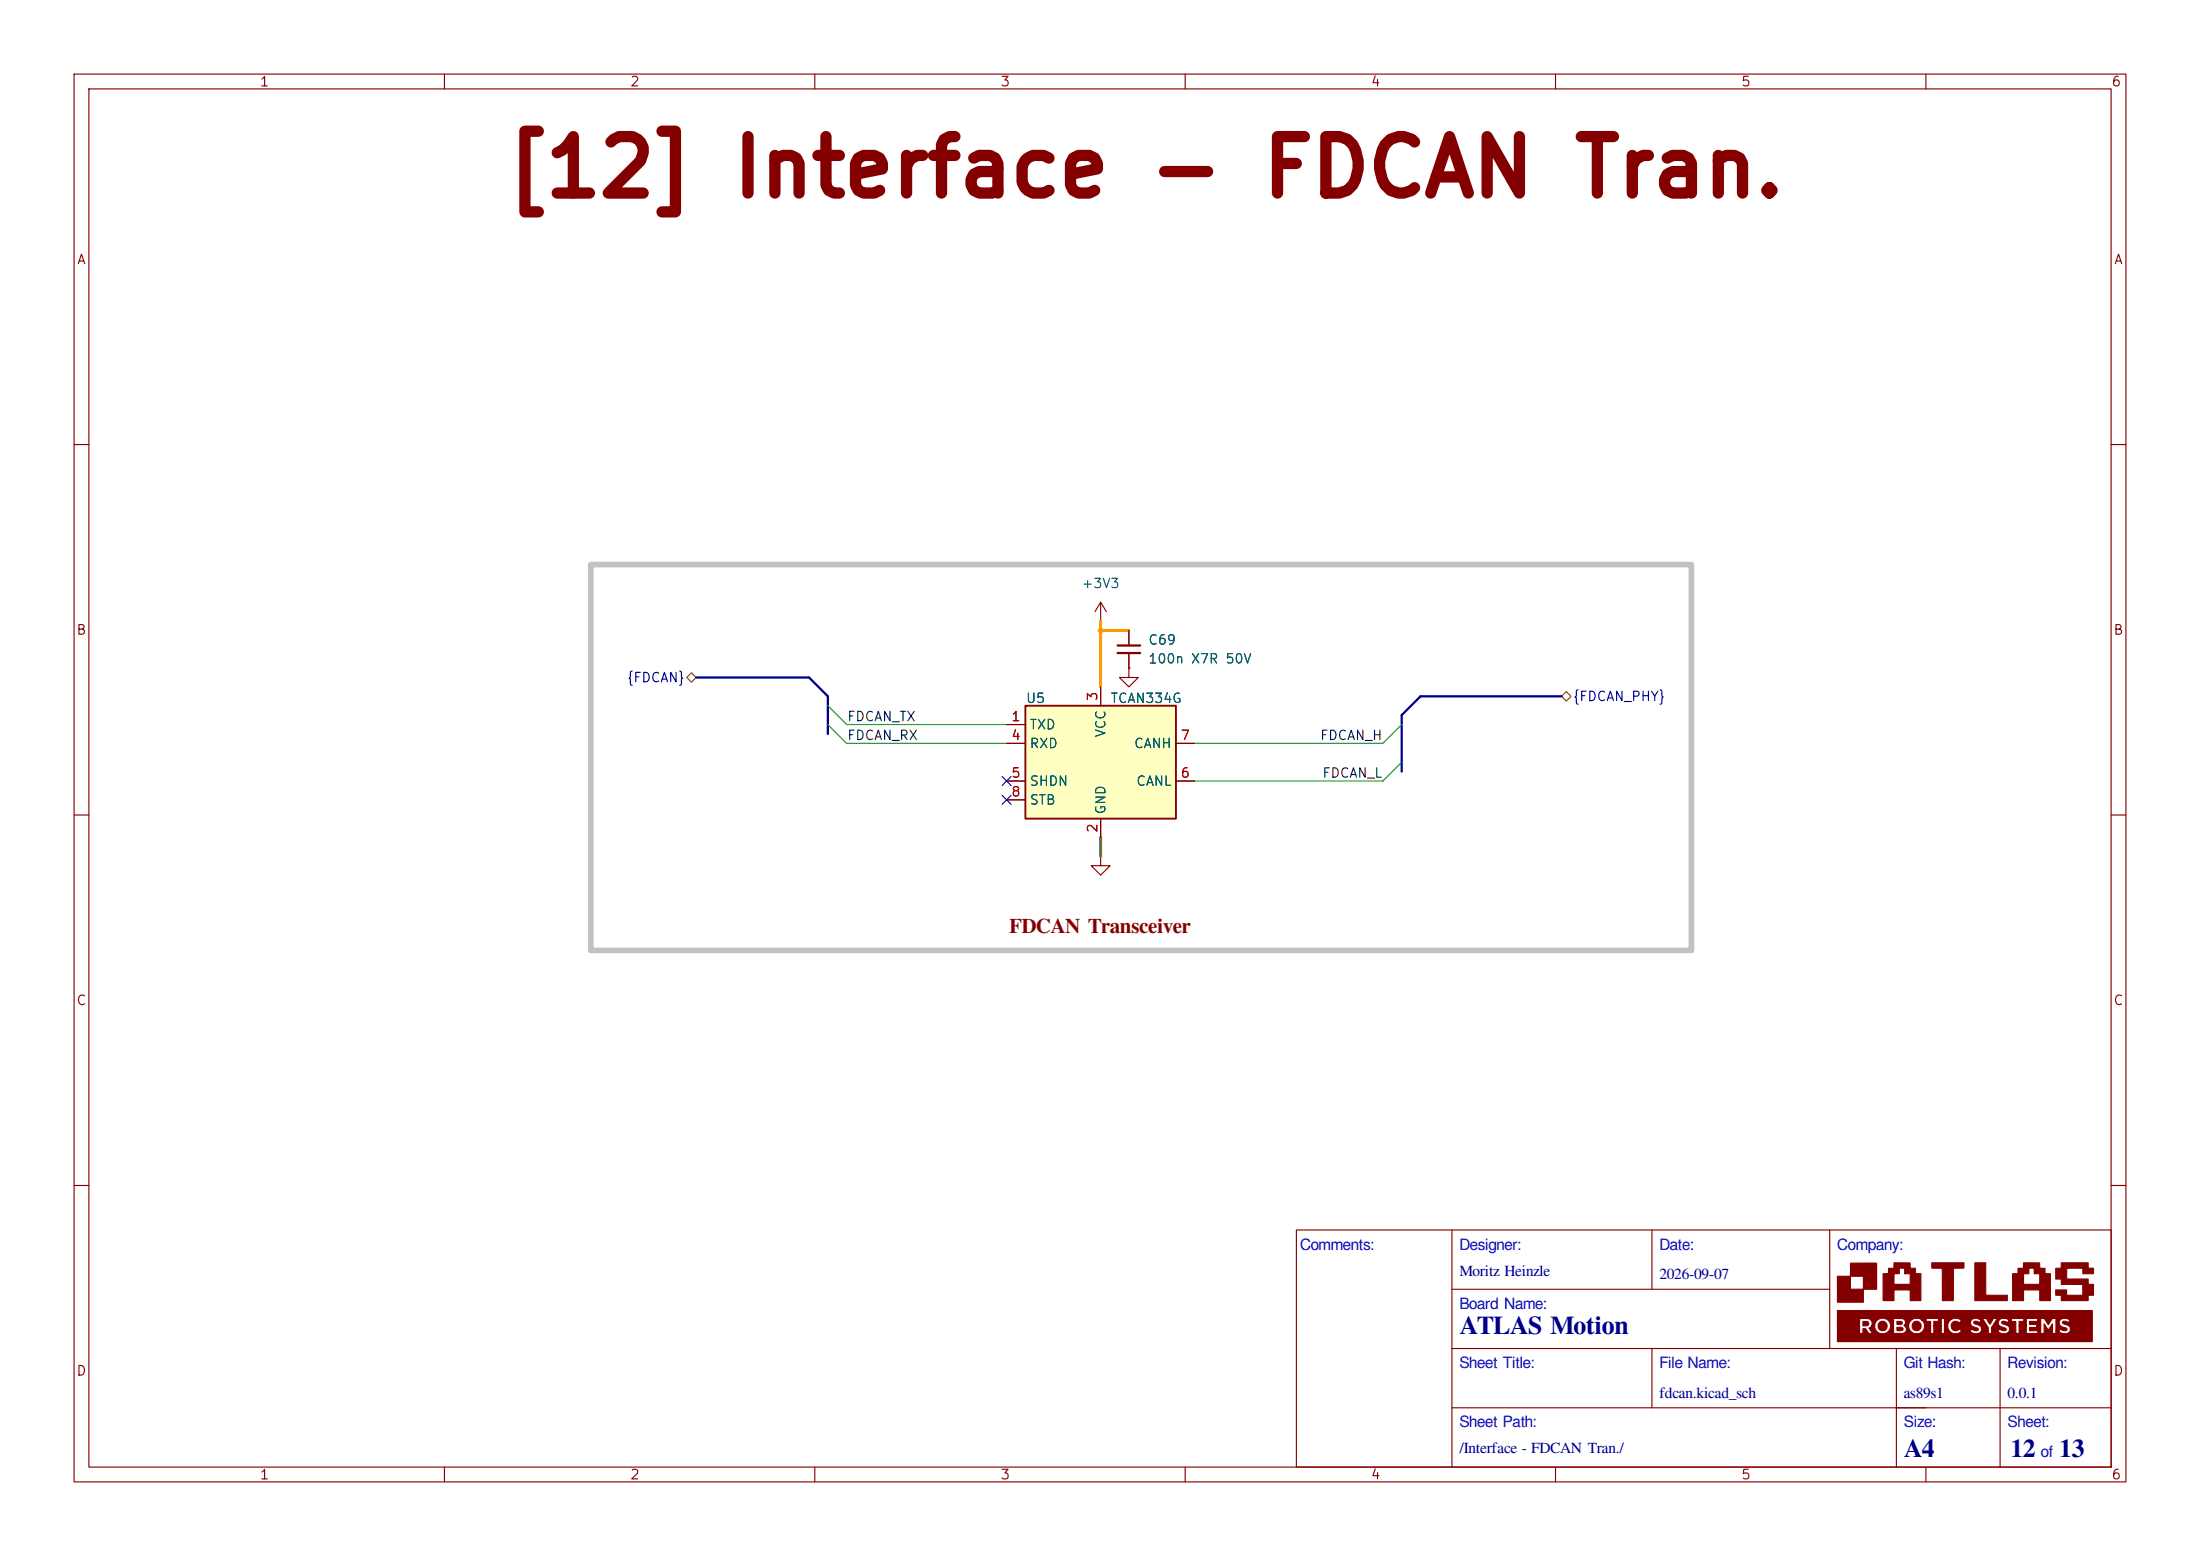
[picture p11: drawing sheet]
<svg xmlns="http://www.w3.org/2000/svg" width="297mm" height="210mm" viewBox="0 0 297 210" stroke-linecap="round" stroke-linejoin="round" font-family="sans-serif">
<g fill="none" stroke="#840000" stroke-width=".15">
<path d="M10 10h277v190h-277zM12 12h273v186h-273zM60 10v2M110 10v2M160 10v2M210 10v2M260 10v2M10 60h2M285 60h2M148.6 83.8h.1M148.6 81.3l-.8 1.3M148.6 81.3l.8 1.3"/>
<path d="M148.6 81.3v2.5M10 110h2M148.6 115.6v1.2h1.3l-1.3 1.3-1.3-1.3h1.3M148.6 115.6h.1M285 110h2M10 160h2M175 166h110v32h-110zM196 174h51M196 166v32M223 166v8M247 166v16M285 160h2"/>
<path d="M60 198v2M110 198v2M160 198v2M196 190h89M196 182h89M210 198v2M223 182v8M256 182v16M260 198v2M270 182v16"/>
</g>
<g fill="#840000" stroke="#840000" stroke-width=".15">
<path d="M248.1 176.9h34.4v4.2h-34.4v-1.9h2.9l.1 .8h.4v-.7h.3l.5 .7h.2h.3l-.5-.7 .4-.4h.4v.2a1.08 1.08 0 0 0 1.1 .9 1.08 1.08 0 0 0 1-1h.4v1h.9a.59 .59 0 0 0 .8-.3 .59 .59 0 0 0-.2-.7v-.1h.6a1.07 1.07 0 0 0 1.4 1.1 1.07 1.07 0 0 0 .3-1.9h.6v.3h.6v1.6h.5v-1h1v1h.4v-1h.4a1.07 1.07 0 0 0 .7 1 1.07 1.07 0 0 0 1.2-.3h1.1l.1 .1a1.04 1.04 0 0 0 1.5-.2 .6 .6 0 0 0-.6-.8l-.4-.2v-.1a.54 .54 0 0 1 .7 0l.3-.3-.4-.2h.6l.3 .6a1.37 1.37 0 0 1 .4 1.4h.5v-.3h.8a1 1 0 0 0 1.6-.2 .68 .68 0 0 0-.8-.8l-.2-.1v-.2l.2-.1 .5 .2 .2-.4h.3v.2l.6 .1v1.6h.5v-1h1v1h1.5v-.4h-1.1v-.4h1v-.2h.5v1h.5v-1.3l.5 .8 .6-.8v1.3h.5v-.3h.3a.95 .95 0 0 0 1.6-.2 .72 .72 0 0 0-.8-.8l-.3-.2a.54 .54 0 0 1 .8 0l.3-.3a.85 .85 0 0 0-1.5 .3 .84 .84 0 0 0 .9 .7l.2 .2a.64 .64 0 0 1-.9 0l-.3 .3h-.3v-1.8h-.5l-.6 .9-.5-.9h-.5v1.1h-.5v-.2h-1v-.4h1.1v-.5h-1.5v1.1h-1v-.6h.6v-.5h-1.7v.2h-.3l-.3-.1a.68 .68 0 0 0-.9 .1 .68 .68 0 0 0 0 .9l.5 .2a.27 .27 0 0 1 .2 0 .27 .27 0 0 1 .1 .3 .92 .92 0 0 1-.8-.1l-.3 .3h-.8v-.5l.7-1.2-.5-.1-.5 .8-.4-.8h-1.3a.64 .64 0 0 0-.9 .5 .64 .64 0 0 0 .7 .8l.4 .2a.39 .39 0 0 1-.3 .2 .39 .39 0 0 1-.4-.1l-.2-.1-.3 .3h-1.1l-.3-.3a.63 .63 0 0 1-.9 0 .63 .63 0 0 1 0-.9 .63 .63 0 0 1 .9 0l.3-.3a1.09 1.09 0 0 0-1.2-.2 1.09 1.09 0 0 0-.7 1h-.4v-1.1h-.4v1.1h-1v-.6h.6v-.5h-1.7v.2h-.6a1.08 1.08 0 0 0-1.7 .8h-.6l.1-.2a.64 .64 0 0 0-.2-.6 .64 .64 0 0 0-.7-.1l-.7-.1v1.1h-.4a1.08 1.08 0 0 0-1-1.1 1.08 1.08 0 0 0-1.1 1h-.4v-.1a.77 .77 0 0 0-1-.9l-.7 .1v1.2h-2.9z"/>
<path d="M248.1 172.3h1.7v-1.8h3.5v3.5h-1.7v1.8h-3.5v-2.7h1.7v.9h1.8v-1.7h-1.8v.8h-1.7z"/>
<path d="M254.2 171.9h1.5v1.4h2.2v-1.4h-.8v-.7h-.7v.7h-1.5l.1-.7h.7v-.8l2.2 .1v.7h.7v.7h.7v3.6h-1.4v-1.4h-2.2v1.4h-1.5z"/>
<path d="M260.8 170.4h4.3v.7l-1.4 .1v4.3h-1.5v-4.3h-1.4z"/>
<path d="M266.6 170.4h1.5v4.4h2.9v.7h-4.4z"/>
<path d="M271.7 171.9h1.5v1.4h2.2v-1.4h-.8v-.7h-.7v.7h-1.5v-.7h.8v-.8l2.2 .1v.7h.7v.7h.7v3.6h-1.4v-1.4h-2.2v1.4h-1.5z"/>
<path d="M277.5 171.2h.8v-.8h3.6v.8h.7v.7h-1.4v-.7h-2.2v1.4h2.9v.7h.7v1.5h-.7v.7h-3.6v-.7h-.8v-.7h1.5v.7h2.2v-1.4l-2.9-.1v-.7h-.8z"/>
<path d="M251.5 178.4h.5a.31 .31 0 0 1 .3 .4 .31 .31 0 0 1-.5 .1l-.3 .1z"/>
<path d="M256.1 179.1h.3a.38 .38 0 0 1 .5 .4l-.2 .1h-.6z"/>
<path d="M256.1 178.4h.6l.1 .1v.1l-.1 .1-.6 .1z"/>
<circle cx="254.2" cy="179" r=".63"/>
<circle cx="258.8" cy="179" r=".63"/>
</g>
<path d="M138.4 95.3h20.3v15.2h-20.3z" fill="#ffffc2"/>
<path d="M138.4 95.3h20.3v15.2h-20.3z" fill="none" stroke="#840000" stroke-width=".25"/>
<path d="M135.9 97.8h2.5M148.6 92.7v2.6M152.4 90.2v1.2h1.3l-1.3 1.3-1.3-1.3h1.3M152.4 90.2h.1M152.4 85.1v2M152.4 88.1v2.1M135.9 100.3h2.5M135.9 105.4h2.5M135.9 108h2.5M148.6 110.5v2.5M158.7 100.3h2.6M158.7 105.4h2.6" fill="none" stroke="#840000" stroke-width=".15"/>
<path d="M150.9 87.1h3M150.9 88.1h3" fill="none" stroke="#840000" stroke-width=".3"/>
<path d="M93.3 90.8l.7 .6-.7 .7-.6-.7zM210.8 94l.7-.7 .6 .7-.6 .6z" fill="none" stroke="#725600" stroke-width=".15"/>
<path d="M94 91.4h15.2l2.6 2.6v5.1M210.8 94h-19l-2.6 2.5v7.6" fill="none" stroke="#000084" stroke-width=".3"/>
<path d="M111.8 97.8l2.5 2.5h21.6M111.8 95.3l2.5 2.5h21.6M189.2 97.8l-2.5 2.5h-25.4M189.2 102.9l-2.5 2.5h-25.4" fill="none" stroke="#009600" stroke-width=".15"/>
<path d="M148.6 113v2.6" fill="none" stroke="#484848" stroke-width=".38"/>
<path d="M148.6 83.8v8.9M148.6 85.1h3.8" fill="none" stroke="#f90" stroke-width=".38"/>
<path d="M135.3 104.8l1.2 1.2M135.3 107.3l1.2 1.3M136.5 104.8l-1.2 1.2M136.5 107.3l-1.2 1.3" fill="none" stroke="#000084" stroke-width=".15"/>
<path d="M79.8 76.2h148.5v52.1h-148.5z" fill="none" stroke="#c2c2c2" stroke-width=".76"/>
<circle cx="148.6" cy="85.1" r=".32" fill="#f90" stroke="#f90" stroke-width=".14"/>
<text font-size="7.6" fill="#840000" x="67.9" y="28.4">[12] Interface - FDCAN Tran.</text>
<g font-size="3.5" fill="#00007f">
<text x="197" y="180.1">ATLAS Motion</text>
<text x="257" y="196.6">A4</text>
<text x="271.4" y="196.6">12</text>
<text x="278" y="196.6">13</text>
</g>
<text font-size="2.8" fill="#840000" x="136.2" y="125.9">FDCAN Transceiver</text>
<g font-size="2.1" fill="#00f">
<text x="175.5" y="168.7">Comments:</text>
<text x="197" y="168.7">Designer:</text>
<text x="224" y="168.7">Date:</text>
<text x="248" y="168.7">Company:</text>
<text x="197" y="176.7">Board Name:</text>
<text x="197" y="184.7">Sheet Title:</text>
<text x="224" y="184.7">File Name:</text>
<text x="257" y="184.7">Git Hash:</text>
<text x="271" y="184.7">Revision:</text>
<text x="197" y="192.7">Sheet Path:</text>
<text x="257" y="192.7">Size:</text>
<text x="271" y="192.7">Sheet:</text>
<text x="275.5" y="196.7">of</text>
</g>
<g font-size="2.1" fill="#00007f">
<text x="197" y="172.2">Moritz Heinzle</text>
<text x="224" y="172.7">2026-09-07</text>
<text x="224" y="188.7">fdcan.kicad_sch</text>
<text x="257" y="188.7">as89s1</text>
<text x="271" y="188.7">0.0.1</text>
<text x="197" y="196.2">/Interface - FDCAN Tran./</text>
</g>
<g font-size="1.3" fill="#840000">
<text x="35" y="12">1</text>
<text x="85" y="12">2</text>
<text x="135" y="12">3</text>
<text x="185" y="12">4</text>
<text x="235" y="12">5</text>
<text x="285" y="12">6</text>
<text x="10.3" y="36">A</text>
<text x="285.3" y="36">A</text>
<text x="10.2" y="86">B</text>
<text x="285.2" y="86">B</text>
<text x="10.2" y="136">C</text>
<text x="285.2" y="136">C</text>
<text x="10.2" y="186">D</text>
<text x="285.2" y="186">D</text>
<text x="35" y="200">1</text>
<text x="85" y="200">2</text>
<text x="135" y="200">3</text>
<text x="185" y="200">4</text>
<text x="235" y="200">5</text>
<text x="285" y="200">6</text>
</g>
<g font-size="1.3" fill="#006464">
<text x="145.9" y="79.7">+3V3</text>
<text x="154.9" y="87.3">C69</text>
<text x="154.9" y="89.9">100n X7R 50V</text>
<text x="138.4" y="95.2">U5</text>
<text x="149.8" y="95.2">TCAN334G</text>
<text x="138.9" y="98.8">TXD</text>
<text x="138.9" y="101.3">RXD</text>
<text x="149.6" y="99.6" transform="rotate(-90 149.6 99.6)">VCC</text>
<text x="153" y="101.3">CANH</text>
<text x="138.9" y="106.4">SHDN</text>
<text x="153.3" y="106.4">CANL</text>
<text x="138.9" y="108.9">STB</text>
<text x="149.6" y="110" transform="rotate(-90 149.6 110)">GND</text>
</g>
<g font-size="1.3" fill="#000084">
<text x="84.6" y="92.4">{FDCAN}</text>
<text x="212.3" y="94.9">{FDCAN_PHY}</text>
</g>
<g font-size="1.3" fill="#a90000">
<text x="148.5" y="94.7" transform="rotate(-90 148.5 94.7)">3</text>
<text x="136.4" y="97.7">1</text>
<text x="136.4" y="100.2">4</text>
<text x="159.3" y="100.2">7</text>
<text x="136.4" y="105.3">5</text>
<text x="136.4" y="107.8">8</text>
<text x="159.3" y="105.3">6</text>
<text x="148.5" y="112.5" transform="rotate(-90 148.5 112.5)">2</text>
</g>
<g font-size="1.3" fill="#0f0f0f">
<text x="114.3" y="100.2">FDCAN_RX</text>
<text x="114.3" y="97.7">FDCAN_TX</text>
<text x="178.1" y="100.2">FDCAN_H</text>
<text x="178.4" y="105.3">FDCAN_L</text>
</g>
</svg>
